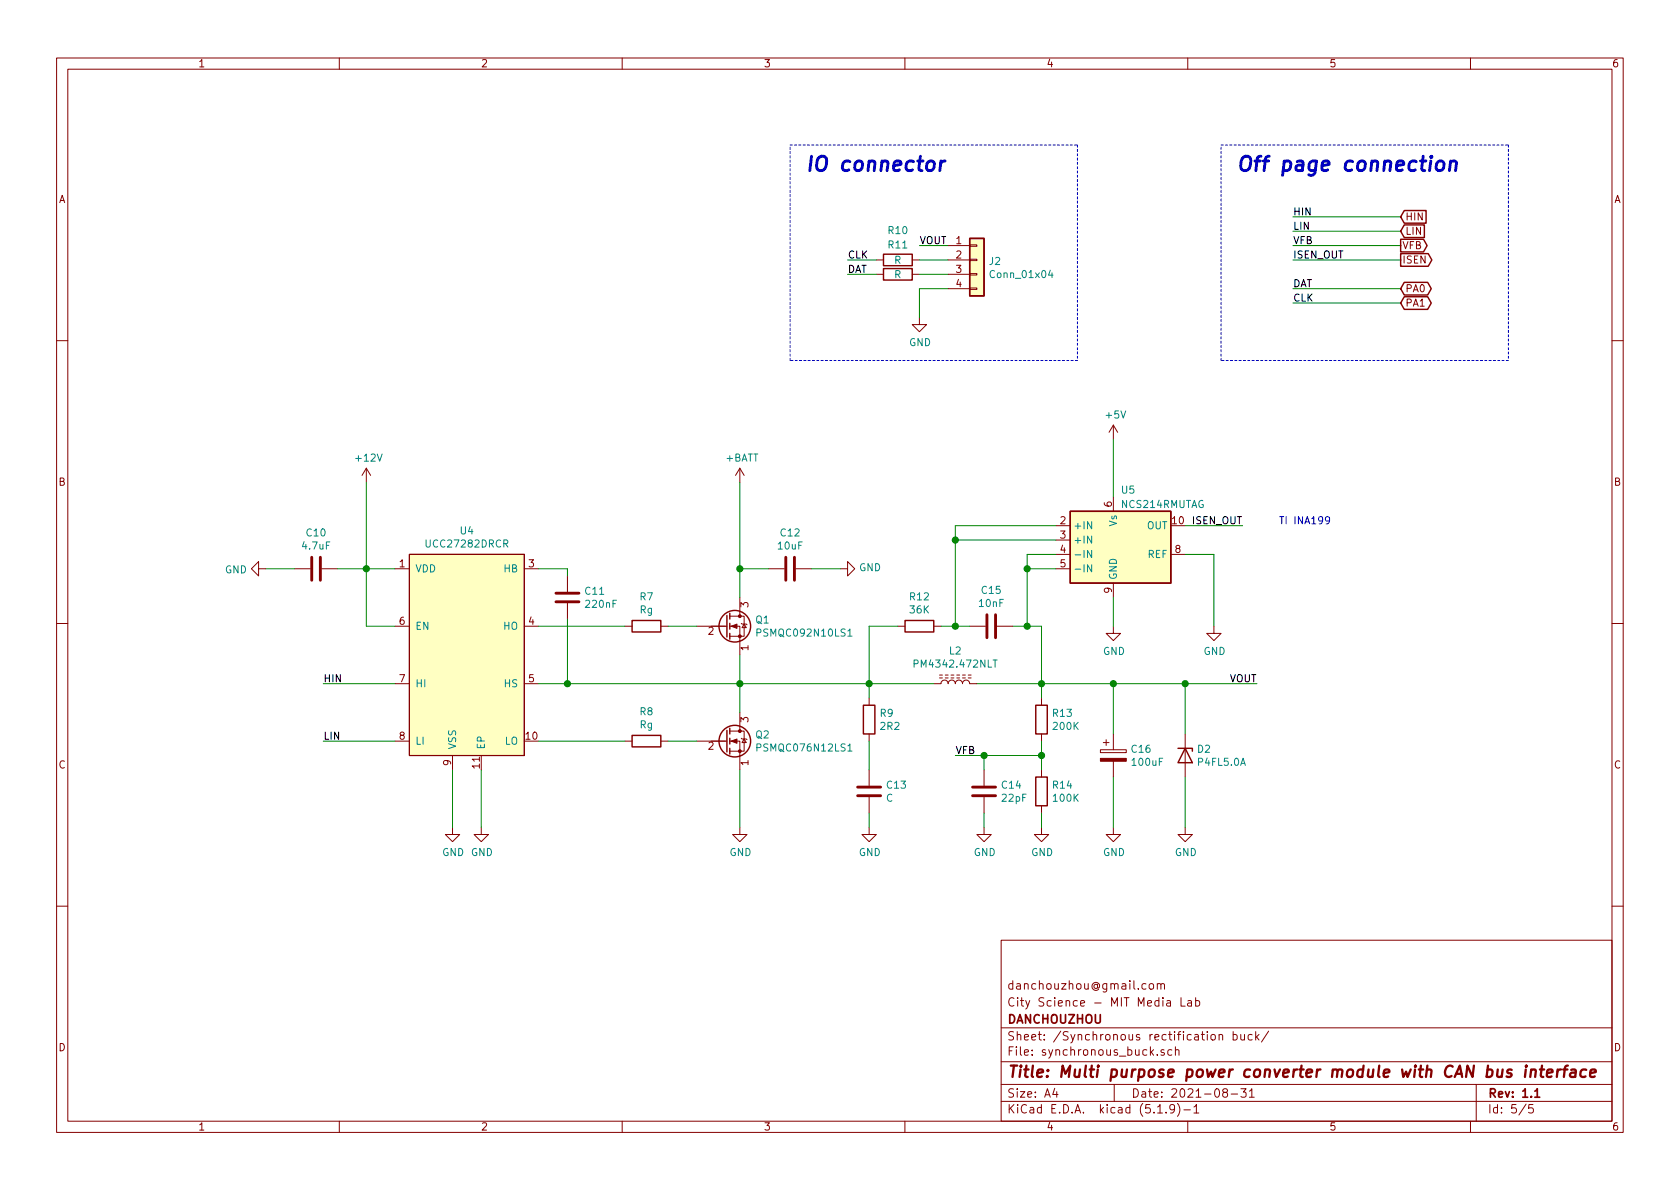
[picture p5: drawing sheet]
EESchema Schematic File Version 4
EELAYER 30 0
EELAYER END
$Descr A4 11693 8268
encoding utf-8
Sheet 5 5
Title "Multi purpose power converter module with CAN bus interface"
Date "2021-08-31"
Rev "1.1"
Comp "DANCHOUZHOU"
Comment1 "City Science - MIT Media Lab"
Comment2 "danchouzhou@gmail.com"
Comment3 ""
Comment4 ""
$EndDescr
$Comp
L power:GND #PWR038
U 1 1
P 7750 5750
F 0 "#PWR038" H 7750 5500 50  0001 C CNN
F 1 "GND" H 7755 5577 50  0000 C CNN
F 2 "" H 7750 5750 50  0001 C CNN
F 3 "" H 7750 5750 50  0001 C CNN
	1    7750 5750
	1    0    0    -1  
$EndComp
Connection ~ 7750 4750
Wire Wire Line
	7750 5100 7750 4750
Wire Wire Line
	7250 4750 7750 4750
Wire Wire Line
	7750 5750 7750 5400
Wire Wire Line
	8250 5100 8250 4750
Wire Wire Line
	8250 5750 8250 5400
$Comp
L power:GND #PWR039
U 1 1
P 8250 5750
F 0 "#PWR039" H 8250 5500 50  0001 C CNN
F 1 "GND" H 8255 5577 50  0000 C CNN
F 2 "" H 8250 5750 50  0001 C CNN
F 3 "" H 8250 5750 50  0001 C CNN
	1    8250 5750
	1    0    0    -1  
$EndComp
Wire Wire Line
	6800 4750 7250 4750
Connection ~ 7250 4750
$Comp
L Device:L_Core_Ferrite L2
U 1 1
P 6650 4750
F 0 "L2" V 6875 4750 50  0000 C CNN
F 1 "PM4342.472NLT" V 6784 4750 50  0000 C CNN
F 2 "Bourns_SRP1038AA:INDPM110100X400N" H 6650 4750 50  0001 C CNN
F 3 "~" H 6650 4750 50  0001 C CNN
	1    6650 4750
	0    -1   -1   0   
$EndComp
Wire Wire Line
	2550 4350 2750 4350
Wire Wire Line
	2550 3950 2550 4350
$Comp
L UCC27282:UCC27282DRCR U4
U 1 1
P 3250 4550
F 0 "U4" H 3250 5416 50  0000 C CNN
F 1 "UCC27282DRCR" H 3250 5325 50  0000 C CNN
F 2 "Package_SON:Texas_DRC0010J_ThermalVias" H 3250 5400 50  0001 C CNN
F 3 "https://www.ti.com/lit/ds/symlink/ucc27282.pdf" H 3250 5400 50  0001 C CNN
	1    3250 4550
	1    0    0    -1  
$EndComp
Wire Wire Line
	3350 5350 3350 5750
$Comp
L power:GND #PWR?
U 1 1
P 3350 5750
AR Path="/60A40946/60B85E96" Ref="#PWR?"  Part="1" 
AR Path="/60A40946/60A9BDFE/60B85E96" Ref="#PWR?"  Part="1" 
AR Path="/60A40946/60ABC7E2/60B85E96" Ref="#PWR?"  Part="1" 
AR Path="/60FE6C5C/60B85E96" Ref="#PWR028"  Part="1" 
F 0 "#PWR028" H 3350 5500 50  0001 C CNN
F 1 "GND" H 3355 5577 50  0000 C CNN
F 2 "" H 3350 5750 50  0001 C CNN
F 3 "" H 3350 5750 50  0001 C CNN
	1    3350 5750
	1    0    0    -1  
$EndComp
Wire Wire Line
	3150 5350 3150 5750
Wire Wire Line
	5150 4550 5150 4750
Connection ~ 5150 4750
Wire Wire Line
	5150 4750 5150 4950
Wire Wire Line
	3750 4350 4350 4350
Wire Wire Line
	3750 5150 4350 5150
$Comp
L Device:C C?
U 1 1
P 3950 4150
AR Path="/60A40946/60AFD46B" Ref="C?"  Part="1" 
AR Path="/60A40946/60A9BDFE/60AFD46B" Ref="C?"  Part="1" 
AR Path="/60A40946/60ABC7E2/60AFD46B" Ref="C?"  Part="1" 
AR Path="/60FE6C5C/60AFD46B" Ref="C11"  Part="1" 
F 0 "C11" H 4065 4196 50  0000 L CNN
F 1 "220nF" H 4065 4105 50  0000 L CNN
F 2 "Capacitor_SMD:C_0603_1608Metric" H 3988 4000 50  0001 C CNN
F 3 "~" H 3950 4150 50  0001 C CNN
	1    3950 4150
	1    0    0    -1  
$EndComp
Wire Wire Line
	3950 4300 3950 4750
Connection ~ 3950 4750
Wire Wire Line
	3950 4750 3750 4750
Wire Wire Line
	3950 4000 3950 3950
Wire Wire Line
	3950 3950 3750 3950
Wire Wire Line
	2550 3950 2750 3950
$Comp
L power:GND #PWR?
U 1 1
P 5150 5750
AR Path="/60A40946/60AFD47A" Ref="#PWR?"  Part="1" 
AR Path="/60A40946/60A9BDFE/60AFD47A" Ref="#PWR?"  Part="1" 
AR Path="/60A40946/60ABC7E2/60AFD47A" Ref="#PWR?"  Part="1" 
AR Path="/60FE6C5C/60AFD47A" Ref="#PWR030"  Part="1" 
F 0 "#PWR030" H 5150 5500 50  0001 C CNN
F 1 "GND" H 5155 5577 50  0000 C CNN
F 2 "" H 5150 5750 50  0001 C CNN
F 3 "" H 5150 5750 50  0001 C CNN
	1    5150 5750
	1    0    0    -1  
$EndComp
$Comp
L power:GND #PWR?
U 1 1
P 3150 5750
AR Path="/60A40946/60AFD480" Ref="#PWR?"  Part="1" 
AR Path="/60A40946/60A9BDFE/60AFD480" Ref="#PWR?"  Part="1" 
AR Path="/60A40946/60ABC7E2/60AFD480" Ref="#PWR?"  Part="1" 
AR Path="/60FE6C5C/60AFD480" Ref="#PWR027"  Part="1" 
F 0 "#PWR027" H 3150 5500 50  0001 C CNN
F 1 "GND" H 3155 5577 50  0000 C CNN
F 2 "" H 3150 5750 50  0001 C CNN
F 3 "" H 3150 5750 50  0001 C CNN
	1    3150 5750
	1    0    0    -1  
$EndComp
$Comp
L Device:C C?
U 1 1
P 2200 3950
AR Path="/60A40946/60AFD48A" Ref="C?"  Part="1" 
AR Path="/60A40946/60A9BDFE/60AFD48A" Ref="C?"  Part="1" 
AR Path="/60A40946/60ABC7E2/60AFD48A" Ref="C?"  Part="1" 
AR Path="/60FE6C5C/60AFD48A" Ref="C10"  Part="1" 
F 0 "C10" V 1948 3950 50  0000 C CNN
F 1 "4.7uF" V 2039 3950 50  0000 C CNN
F 2 "Capacitor_SMD:C_0603_1608Metric" H 2238 3800 50  0001 C CNN
F 3 "~" H 2200 3950 50  0001 C CNN
	1    2200 3950
	0    1    1    0   
$EndComp
Wire Wire Line
	1850 3950 2050 3950
$Comp
L power:GND #PWR?
U 1 1
P 1850 3950
AR Path="/60A40946/60AFD491" Ref="#PWR?"  Part="1" 
AR Path="/60A40946/60A9BDFE/60AFD491" Ref="#PWR?"  Part="1" 
AR Path="/60A40946/60ABC7E2/60AFD491" Ref="#PWR?"  Part="1" 
AR Path="/60FE6C5C/60AFD491" Ref="#PWR025"  Part="1" 
F 0 "#PWR025" H 1850 3700 50  0001 C CNN
F 1 "GND" V 1855 3822 50  0000 R CNN
F 2 "" H 1850 3950 50  0001 C CNN
F 3 "" H 1850 3950 50  0001 C CNN
	1    1850 3950
	0    1    1    0   
$EndComp
Wire Wire Line
	2350 3950 2550 3950
Connection ~ 2550 3950
Wire Wire Line
	5150 4150 5150 3950
Connection ~ 5150 3950
$Comp
L power:+12V #PWR?
U 1 1
P 2550 3350
AR Path="/60A40946/60AFD4A5" Ref="#PWR?"  Part="1" 
AR Path="/60A40946/60A9BDFE/60AFD4A5" Ref="#PWR?"  Part="1" 
AR Path="/60A40946/60ABC7E2/60AFD4A5" Ref="#PWR?"  Part="1" 
AR Path="/60FE6C5C/60AFD4A5" Ref="#PWR026"  Part="1" 
F 0 "#PWR026" H 2550 3200 50  0001 C CNN
F 1 "+12V" H 2565 3523 50  0000 C CNN
F 2 "" H 2550 3350 50  0001 C CNN
F 3 "" H 2550 3350 50  0001 C CNN
	1    2550 3350
	1    0    0    -1  
$EndComp
$Comp
L Device:C C?
U 1 1
P 5500 3950
AR Path="/60A40946/60AFD4AC" Ref="C?"  Part="1" 
AR Path="/60A40946/60A9BDFE/60AFD4AC" Ref="C?"  Part="1" 
AR Path="/60A40946/60ABC7E2/60AFD4AC" Ref="C?"  Part="1" 
AR Path="/60FE6C5C/60AFD4AC" Ref="C12"  Part="1" 
F 0 "C12" V 5248 3950 50  0000 C CNN
F 1 "10uF" V 5339 3950 50  0000 C CNN
F 2 "Capacitor_SMD:C_1210_3225Metric" H 5538 3800 50  0001 C CNN
F 3 "~" H 5500 3950 50  0001 C CNN
	1    5500 3950
	0    1    1    0   
$EndComp
Wire Wire Line
	2550 3350 2550 3950
$Comp
L Device:R R?
U 1 1
P 4500 4350
AR Path="/60A40946/60AFD4C3" Ref="R?"  Part="1" 
AR Path="/60A40946/60A9BDFE/60AFD4C3" Ref="R?"  Part="1" 
AR Path="/60A40946/60ABC7E2/60AFD4C3" Ref="R?"  Part="1" 
AR Path="/60FE6C5C/60AFD4C3" Ref="R7"  Part="1" 
F 0 "R7" V 4293 4350 50  0000 C CNN
F 1 "Rg" V 4384 4350 50  0000 C CNN
F 2 "Resistor_SMD:R_0603_1608Metric" V 4430 4350 50  0001 C CNN
F 3 "~" H 4500 4350 50  0001 C CNN
	1    4500 4350
	0    1    1    0   
$EndComp
$Comp
L Device:R R?
U 1 1
P 4500 5150
AR Path="/60A40946/60AFD4C9" Ref="R?"  Part="1" 
AR Path="/60A40946/60A9BDFE/60AFD4C9" Ref="R?"  Part="1" 
AR Path="/60A40946/60ABC7E2/60AFD4C9" Ref="R?"  Part="1" 
AR Path="/60FE6C5C/60AFD4C9" Ref="R8"  Part="1" 
F 0 "R8" V 4293 5150 50  0000 C CNN
F 1 "Rg" V 4384 5150 50  0000 C CNN
F 2 "Resistor_SMD:R_0603_1608Metric" V 4430 5150 50  0001 C CNN
F 3 "~" H 4500 5150 50  0001 C CNN
	1    4500 5150
	0    1    1    0   
$EndComp
Wire Wire Line
	4650 4350 4850 4350
Wire Wire Line
	3950 4750 5150 4750
Wire Wire Line
	4650 5150 4850 5150
$Comp
L Device:CP C16
U 1 1
P 7750 5250
F 0 "C16" H 7868 5296 50  0000 L CNN
F 1 "100uF" H 7868 5205 50  0000 L CNN
F 2 "Capacitor_Tantalum_SMD:CP_EIA-7343-31_Kemet-D" H 7788 5100 50  0001 C CNN
F 3 "https://www.murata.com/en-us/products/productdetail?partno=ECASD40J107M015K00" H 7750 5250 50  0001 C CNN
	1    7750 5250
	1    0    0    -1  
$EndComp
$Comp
L Diode:5KPxxA D2
U 1 1
P 8250 5250
F 0 "D2" V 8204 5329 50  0000 L CNN
F 1 "P4FL5.0A" V 8295 5329 50  0000 L CNN
F 2 "Diode_SMD:D_SOD-123F" H 8250 5050 50  0001 C CNN
F 3 "https://diotec.com/tl_files/diotec/files/pdf/datasheets/5kp65.pdf" H 8200 5250 50  0001 C CNN
	1    8250 5250
	0    1    1    0   
$EndComp
Wire Wire Line
	2250 4750 2750 4750
Wire Wire Line
	2250 5150 2750 5150
$Comp
L Device:R R9
U 1 1
P 6050 5000
F 0 "R9" H 6120 5046 50  0000 L CNN
F 1 "2R2" H 6120 4955 50  0000 L CNN
F 2 "Resistor_SMD:R_0805_2012Metric" V 5980 5000 50  0001 C CNN
F 3 "~" H 6050 5000 50  0001 C CNN
	1    6050 5000
	1    0    0    -1  
$EndComp
$Comp
L Device:C C13
U 1 1
P 6050 5500
F 0 "C13" H 6165 5546 50  0000 L CNN
F 1 "C" H 6165 5455 50  0000 L CNN
F 2 "Capacitor_SMD:C_0805_2012Metric_Pad1.18x1.45mm_HandSolder" H 6088 5350 50  0001 C CNN
F 3 "~" H 6050 5500 50  0001 C CNN
	1    6050 5500
	1    0    0    -1  
$EndComp
$Comp
L power:GND #PWR?
U 1 1
P 6050 5750
AR Path="/60A40946/60D033B8" Ref="#PWR?"  Part="1" 
AR Path="/60A40946/60A9BDFE/60D033B8" Ref="#PWR?"  Part="1" 
AR Path="/60A40946/60ABC7E2/60D033B8" Ref="#PWR?"  Part="1" 
AR Path="/60FE6C5C/60D033B8" Ref="#PWR032"  Part="1" 
F 0 "#PWR032" H 6050 5500 50  0001 C CNN
F 1 "GND" H 6055 5577 50  0000 C CNN
F 2 "" H 6050 5750 50  0001 C CNN
F 3 "" H 6050 5750 50  0001 C CNN
	1    6050 5750
	1    0    0    -1  
$EndComp
Wire Wire Line
	5850 3950 5650 3950
$Comp
L power:GND #PWR?
U 1 1
P 5850 3950
AR Path="/60A40946/60F389EA" Ref="#PWR?"  Part="1" 
AR Path="/60A40946/60A9BDFE/60F389EA" Ref="#PWR?"  Part="1" 
AR Path="/60A40946/60ABC7E2/60F389EA" Ref="#PWR?"  Part="1" 
AR Path="/60FE6C5C/60F389EA" Ref="#PWR031"  Part="1" 
F 0 "#PWR031" H 5850 3700 50  0001 C CNN
F 1 "GND" V 5855 3822 50  0000 R CNN
F 2 "" H 5850 3950 50  0001 C CNN
F 3 "" H 5850 3950 50  0001 C CNN
	1    5850 3950
	0    -1   -1   0   
$EndComp
Wire Wire Line
	6050 4850 6050 4750
Connection ~ 6050 4750
Wire Wire Line
	6050 4750 6500 4750
Wire Wire Line
	6050 5650 6050 5750
Wire Wire Line
	6050 5350 6050 5150
$Comp
L Device:R R12
U 1 1
P 6400 4350
F 0 "R12" V 6193 4350 50  0000 C CNN
F 1 "36K" V 6284 4350 50  0000 C CNN
F 2 "Resistor_SMD:R_0603_1608Metric" V 6330 4350 50  0001 C CNN
F 3 "~" H 6400 4350 50  0001 C CNN
	1    6400 4350
	0    1    1    0   
$EndComp
$Comp
L Device:C C15
U 1 1
P 6900 4350
F 0 "C15" V 6648 4350 50  0000 C CNN
F 1 "10nF" V 6739 4350 50  0000 C CNN
F 2 "Capacitor_SMD:C_0603_1608Metric" H 6938 4200 50  0001 C CNN
F 3 "~" H 6900 4350 50  0001 C CNN
	1    6900 4350
	0    1    1    0   
$EndComp
Wire Wire Line
	6050 4350 6250 4350
Wire Wire Line
	7250 4350 7250 4750
Wire Wire Line
	6050 4350 6050 4750
Text Label 2250 4750 0    50   ~ 0
HIN
Text Label 2250 5150 0    50   ~ 0
LIN
Wire Wire Line
	6550 4350 6650 4350
Wire Wire Line
	7050 4350 7150 4350
$Comp
L NCS214:NCS214RMUTAG U5
U 1 1
P 7750 3850
F 0 "U5" H 7800 4300 50  0000 L CNN
F 1 "NCS214RMUTAG" H 7800 4200 50  0000 L CNN
F 2 "Package_DFN_QFN:UQFN-10_1.4x1.8mm_P0.4mm" H 7750 3850 50  0001 C CNN
F 3 "https://www.onsemi.com/pub/Collateral/NCS210R-D.PDF" H 7750 3850 50  0001 C CNN
	1    7750 3850
	1    0    0    -1  
$EndComp
$Comp
L power:GND #PWR037
U 1 1
P 7750 4350
F 0 "#PWR037" H 7750 4100 50  0001 C CNN
F 1 "GND" H 7755 4177 50  0000 C CNN
F 2 "" H 7750 4350 50  0001 C CNN
F 3 "" H 7750 4350 50  0001 C CNN
	1    7750 4350
	1    0    0    -1  
$EndComp
Wire Wire Line
	7750 4350 7750 4150
$Comp
L power:+5V #PWR036
U 1 1
P 7750 3050
F 0 "#PWR036" H 7750 2900 50  0001 C CNN
F 1 "+5V" H 7765 3223 50  0000 C CNN
F 2 "" H 7750 3050 50  0001 C CNN
F 3 "" H 7750 3050 50  0001 C CNN
	1    7750 3050
	1    0    0    -1  
$EndComp
Wire Wire Line
	7350 3850 7150 3850
Wire Wire Line
	7150 3850 7150 3950
Connection ~ 7150 4350
Wire Wire Line
	7150 4350 7250 4350
Wire Wire Line
	7350 3950 7150 3950
Connection ~ 7150 3950
Wire Wire Line
	7150 3950 7150 4350
Wire Wire Line
	7350 3650 6650 3650
Wire Wire Line
	6650 3650 6650 3750
Connection ~ 6650 4350
Wire Wire Line
	6650 4350 6750 4350
Wire Wire Line
	7350 3750 6650 3750
Connection ~ 6650 3750
Wire Wire Line
	6650 3750 6650 4350
Wire Wire Line
	8250 3850 8450 3850
Wire Wire Line
	8450 3850 8450 4350
$Comp
L power:GND #PWR041
U 1 1
P 8450 4350
F 0 "#PWR041" H 8450 4100 50  0001 C CNN
F 1 "GND" H 8455 4177 50  0000 C CNN
F 2 "" H 8450 4350 50  0001 C CNN
F 3 "" H 8450 4350 50  0001 C CNN
	1    8450 4350
	1    0    0    -1  
$EndComp
Wire Wire Line
	8250 3650 8650 3650
Text Label 8650 3650 2    50   ~ 0
ISEN_OUT
Wire Notes Line
	10500 1000 10500 2500
Wire Notes Line
	10500 2500 8500 2500
Wire Notes Line
	8500 2500 8500 1000
Wire Notes Line
	8500 1000 10500 1000
Text Notes 8600 1200 0    100  Italic 20
Off page connection
Text Notes 8900 3650 0    50   ~ 0
TI INA199
Text GLabel 9750 1500 2    50   Input ~ 0
HIN
Text GLabel 9750 1600 2    50   Input ~ 0
LIN
Text GLabel 9750 1800 2    50   Output ~ 0
ISEN
Text GLabel 9750 1700 2    50   Output ~ 0
VFB
Wire Wire Line
	9000 1500 9750 1500
Wire Wire Line
	9000 1600 9750 1600
Wire Wire Line
	9000 1800 9750 1800
Wire Wire Line
	9000 1700 9750 1700
Text Label 9000 1500 0    50   ~ 0
HIN
Text Label 9000 1600 0    50   ~ 0
LIN
$Comp
L Device:R R13
U 1 1
P 7250 5000
F 0 "R13" H 7320 5046 50  0000 L CNN
F 1 "200K" H 7320 4955 50  0000 L CNN
F 2 "Resistor_SMD:R_0603_1608Metric" V 7180 5000 50  0001 C CNN
F 3 "~" H 7250 5000 50  0001 C CNN
	1    7250 5000
	1    0    0    -1  
$EndComp
$Comp
L Device:R R14
U 1 1
P 7250 5500
F 0 "R14" H 7320 5546 50  0000 L CNN
F 1 "100K" H 7320 5455 50  0000 L CNN
F 2 "Resistor_SMD:R_0603_1608Metric" V 7180 5500 50  0001 C CNN
F 3 "~" H 7250 5500 50  0001 C CNN
	1    7250 5500
	1    0    0    -1  
$EndComp
Wire Wire Line
	7250 4750 7250 4850
Wire Wire Line
	7250 5650 7250 5750
$Comp
L power:GND #PWR035
U 1 1
P 7250 5750
F 0 "#PWR035" H 7250 5500 50  0001 C CNN
F 1 "GND" H 7255 5577 50  0000 C CNN
F 2 "" H 7250 5750 50  0001 C CNN
F 3 "" H 7250 5750 50  0001 C CNN
	1    7250 5750
	1    0    0    -1  
$EndComp
Wire Wire Line
	7250 5150 7250 5250
Wire Wire Line
	7250 5250 6850 5250
Connection ~ 7250 5250
Wire Wire Line
	7250 5250 7250 5350
Text Label 9000 1800 0    50   ~ 0
ISEN_OUT
Text Label 9000 1700 0    50   ~ 0
VFB
$Comp
L Device:C C14
U 1 1
P 6850 5500
F 0 "C14" H 6965 5546 50  0000 L CNN
F 1 "22pF" H 6965 5455 50  0000 L CNN
F 2 "Capacitor_SMD:C_0603_1608Metric" H 6888 5350 50  0001 C CNN
F 3 "~" H 6850 5500 50  0001 C CNN
	1    6850 5500
	1    0    0    -1  
$EndComp
Wire Wire Line
	6850 5250 6850 5350
Connection ~ 6850 5250
Wire Wire Line
	6850 5250 6650 5250
Wire Wire Line
	6850 5650 6850 5750
$Comp
L power:GND #PWR034
U 1 1
P 6850 5750
F 0 "#PWR034" H 6850 5500 50  0001 C CNN
F 1 "GND" H 6855 5577 50  0000 C CNN
F 2 "" H 6850 5750 50  0001 C CNN
F 3 "" H 6850 5750 50  0001 C CNN
	1    6850 5750
	1    0    0    -1  
$EndComp
$Comp
L Device:Q_NMOS_SGD Q1
U 1 1
P 5050 4350
F 0 "Q1" H 5255 4396 50  0000 L CNN
F 1 "PSMQC092N10LS1" H 5255 4305 50  0000 L CNN
F 2 "PANJIT_DFN:PANJIT_DFN5060-8L" H 5250 4450 50  0001 C CNN
F 3 "~" H 5050 4350 50  0001 C CNN
	1    5050 4350
	1    0    0    -1  
$EndComp
$Comp
L Device:Q_NMOS_SGD Q2
U 1 1
P 5050 5150
F 0 "Q2" H 5255 5196 50  0000 L CNN
F 1 "PSMQC076N12LS1" H 5255 5105 50  0000 L CNN
F 2 "PANJIT_DFN:PANJIT_DFN5060-8L" H 5250 5250 50  0001 C CNN
F 3 "~" H 5050 5150 50  0001 C CNN
	1    5050 5150
	1    0    0    -1  
$EndComp
Wire Wire Line
	5150 4750 6050 4750
Wire Wire Line
	5150 5350 5150 5750
Wire Wire Line
	5150 3950 5350 3950
$Comp
L Connector_Generic:Conn_01x04 J2
U 1 1
P 6800 1800
F 0 "J2" H 6880 1792 50  0000 L CNN
F 1 "Conn_01x04" H 6880 1701 50  0000 L CNN
F 2 "IO_CONN:IO_CONN" H 6800 1800 50  0001 C CNN
F 3 "~" H 6800 1800 50  0001 C CNN
	1    6800 1800
	1    0    0    -1  
$EndComp
Wire Wire Line
	6600 1800 6400 1800
Wire Wire Line
	6400 1900 6600 1900
Text GLabel 9750 2000 2    50   BiDi ~ 0
PA0
Text GLabel 9750 2100 2    50   BiDi ~ 0
PA1
Wire Wire Line
	9000 2000 9750 2000
Wire Wire Line
	9000 2100 9750 2100
Text Label 9000 2000 0    50   ~ 0
DAT
Text Label 9000 2100 0    50   ~ 0
CLK
$Comp
L Device:R R10
U 1 1
P 6250 1800
F 0 "R10" V 6043 1800 50  0000 C CNN
F 1 "R" V 6250 1800 50  0000 C CNN
F 2 "Resistor_SMD:R_0603_1608Metric" V 6180 1800 50  0001 C CNN
F 3 "~" H 6250 1800 50  0001 C CNN
	1    6250 1800
	0    1    1    0   
$EndComp
$Comp
L Device:R R11
U 1 1
P 6250 1900
F 0 "R11" V 6043 1900 50  0000 C CNN
F 1 "R" V 6250 1900 50  0000 C CNN
F 2 "Resistor_SMD:R_0603_1608Metric" V 6180 1900 50  0001 C CNN
F 3 "~" H 6250 1900 50  0001 C CNN
	1    6250 1900
	0    1    1    0   
$EndComp
Wire Wire Line
	6600 1700 6400 1700
Wire Wire Line
	8250 4750 8750 4750
Connection ~ 8250 4750
Text Label 8750 4750 2    50   ~ 0
VOUT
Wire Notes Line
	5500 1000 7500 1000
Wire Notes Line
	7500 1000 7500 2500
Wire Notes Line
	7500 2500 5500 2500
Wire Notes Line
	5500 2500 5500 1000
Wire Wire Line
	6100 1800 5900 1800
Wire Wire Line
	5900 1900 6100 1900
Wire Wire Line
	6600 2000 6400 2000
Wire Wire Line
	6400 2000 6400 2200
$Comp
L power:GND #PWR033
U 1 1
P 6400 2200
F 0 "#PWR033" H 6400 1950 50  0001 C CNN
F 1 "GND" H 6405 2027 50  0000 C CNN
F 2 "" H 6400 2200 50  0001 C CNN
F 3 "" H 6400 2200 50  0001 C CNN
	1    6400 2200
	1    0    0    -1  
$EndComp
Text Label 6400 1700 0    50   ~ 0
VOUT
Text Label 5900 1800 0    50   ~ 0
CLK
Text Label 5900 1900 0    50   ~ 0
DAT
Text Notes 5600 1200 0    100  Italic 20
IO connector
Wire Wire Line
	5150 3350 5150 3950
$Comp
L power:+BATT #PWR029
U 1 1
P 5150 3350
F 0 "#PWR029" H 5150 3200 50  0001 C CNN
F 1 "+BATT" H 5165 3523 50  0000 C CNN
F 2 "" H 5150 3350 50  0001 C CNN
F 3 "" H 5150 3350 50  0001 C CNN
	1    5150 3350
	1    0    0    -1  
$EndComp
Text Label 6650 5250 0    50   ~ 0
VFB
Wire Wire Line
	7750 4750 8250 4750
Wire Wire Line
	7750 3050 7750 3450
$EndSCHEMATC
